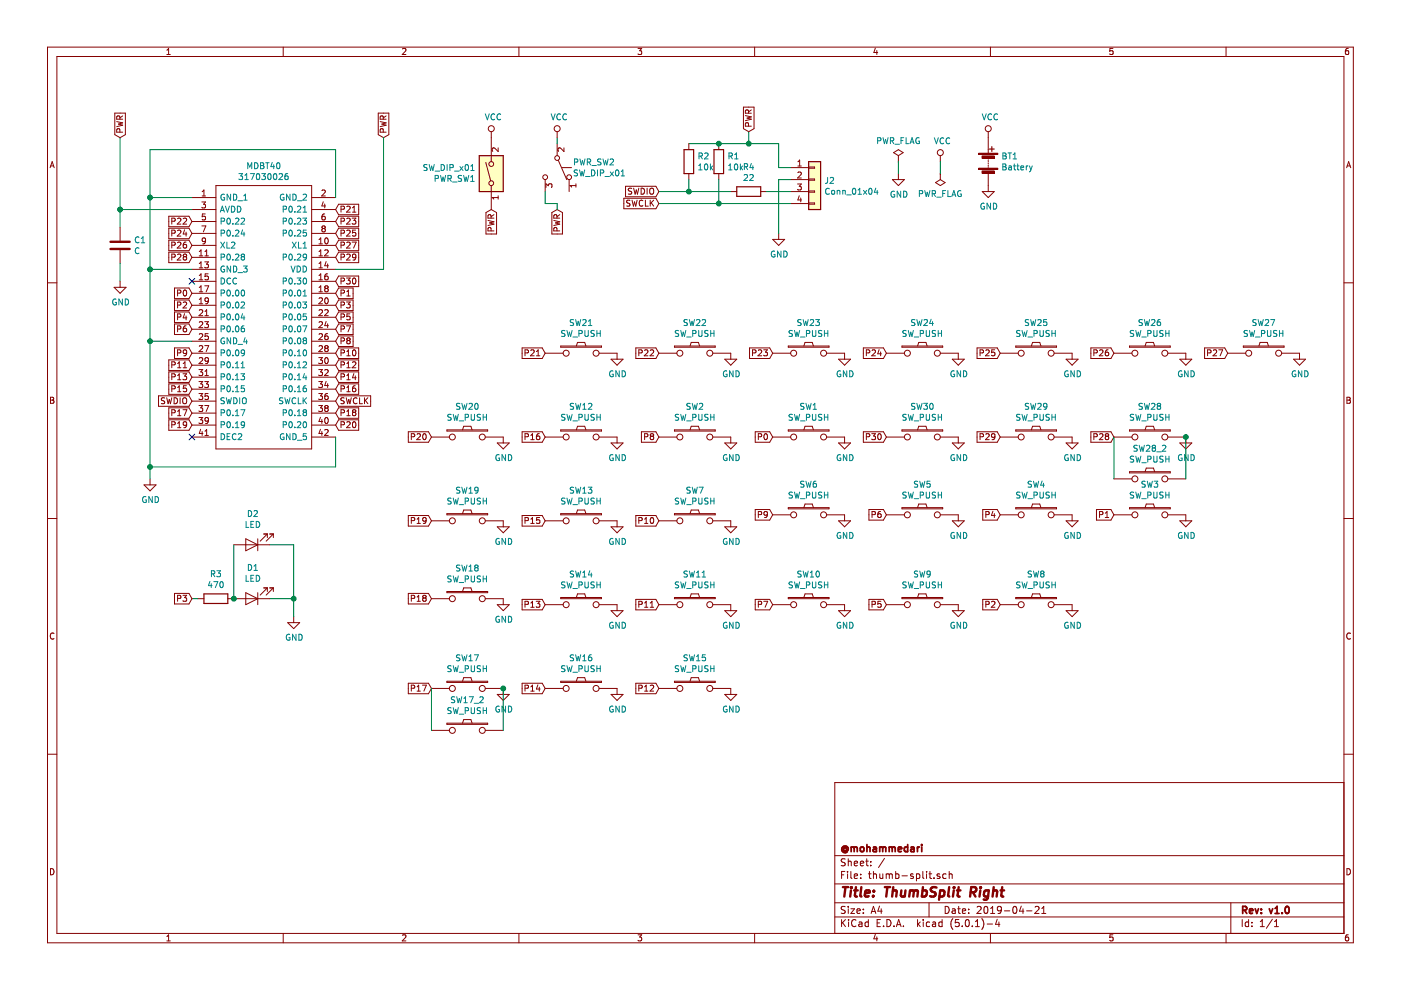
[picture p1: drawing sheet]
EESchema Schematic File Version 4
LIBS:thumb-split-cache
EELAYER 26 0
EELAYER END
$Descr A4 11693 8268
encoding utf-8
Sheet 1 1
Title "ThumbSplit Right"
Date "2019-04-21"
Rev "v1.0"
Comp "@mohammedari"
Comment1 ""
Comment2 ""
Comment3 ""
Comment4 ""
$EndDescr
$Comp
L power:GND #PWR027
U 1 1
P 1250 4000
F 0 "#PWR027" H 1250 3750 50  0001 C CNN
F 1 "GND" H 1255 3827 50  0000 C CNN
F 2 "" H 1250 4000 50  0001 C CNN
F 3 "" H 1250 4000 50  0001 C CNN
	1    1250 4000
	1    0    0    -1  
$EndComp
$Comp
L Device:C C1
U 1 1
P 1000 2050
F 0 "C1" H 1115 2096 50  0000 L CNN
F 1 "C" H 1115 2005 50  0000 L CNN
F 2 "Capacitor_SMD:C_0805_2012Metric_Pad1.15x1.40mm_HandSolder" H 1038 1900 50  0001 C CNN
F 3 "~" H 1000 2050 50  0001 C CNN
	1    1000 2050
	1    0    0    -1  
$EndComp
$Comp
L 317030026:317030026 MDBT40
U 1 1
P 1600 1650
F 0 "MDBT40" H 2200 1915 50  0000 C CNN
F 1 "317030026" H 2200 1824 50  0000 C CNN
F 2 "317030026:317030026" H 2650 1750 50  0001 L CNN
F 3 "https://www.seeedstudio.com/MDBT40-256RV3-nRF51822-based-BLE-module-p-2503.html" H 2650 1650 50  0001 L CNN
F 4 "Bluetooth Modules (802.15.1) MDBT40-256RV3 nRF51822 based BLE module" H 2650 1550 50  0001 L CNN "Description"
F 5 "3.2" H 2650 1450 50  0001 L CNN "Height"
F 6 "Seeed Studio" H 2650 1350 50  0001 L CNN "Manufacturer_Name"
F 7 "317030026" H 2650 1250 50  0001 L CNN "Manufacturer_Part_Number"
F 8 "713-317030026" H 2650 1150 50  0001 L CNN "Mouser Part Number"
F 9 "https://www.mouser.com/Search/Refine.aspx?Keyword=713-317030026" H 2650 1050 50  0001 L CNN "Mouser Price/Stock"
F 10 "" H 2650 950 50  0001 L CNN "RS Part Number"
F 11 "" H 2650 850 50  0001 L CNN "RS Price/Stock"
	1    1600 1650
	1    0    0    -1  
$EndComp
$Comp
L power:GND #PWR08
U 1 1
P 1000 2350
F 0 "#PWR08" H 1000 2100 50  0001 C CNN
F 1 "GND" H 1005 2177 50  0000 C CNN
F 2 "" H 1000 2350 50  0001 C CNN
F 3 "" H 1000 2350 50  0001 C CNN
	1    1000 2350
	1    0    0    -1  
$EndComp
Wire Wire Line
	1000 2200 1000 2350
$Comp
L power:VCC #PWR02
U 1 1
P 4100 1150
F 0 "#PWR02" H 4100 1000 50  0001 C CNN
F 1 "VCC" H 4117 1323 50  0000 C CNN
F 2 "" H 4100 1150 50  0001 C CNN
F 3 "" H 4100 1150 50  0001 C CNN
	1    4100 1150
	1    0    0    -1  
$EndComp
$Comp
L Connector_Generic:Conn_01x04 J2
U 1 1
P 6800 1500
F 0 "J2" H 6880 1492 50  0000 L CNN
F 1 "Conn_01x04" H 6880 1401 50  0000 L CNN
F 2 "mylib:conn_throuth_01x04" H 6800 1500 50  0001 C CNN
F 3 "~" H 6800 1500 50  0001 C CNN
	1    6800 1500
	1    0    0    -1  
$EndComp
$Comp
L power:GND #PWR07
U 1 1
P 6500 1950
F 0 "#PWR07" H 6500 1700 50  0001 C CNN
F 1 "GND" H 6505 1777 50  0000 C CNN
F 2 "" H 6500 1950 50  0001 C CNN
F 3 "" H 6500 1950 50  0001 C CNN
	1    6500 1950
	1    0    0    -1  
$EndComp
Text GLabel 1600 3350 0    50   Input ~ 0
SWDIO
Text GLabel 2800 3350 2    50   Input ~ 0
SWCLK
Wire Wire Line
	1250 1650 1250 2250
Wire Wire Line
	1250 2250 1250 2850
Wire Wire Line
	2800 3650 2800 3900
Connection ~ 1250 1650
Connection ~ 1250 2250
Connection ~ 1250 3900
Wire Wire Line
	2800 2250 3200 2250
Text GLabel 5500 1600 0    50   Input ~ 0
SWDIO
Text GLabel 5500 1700 0    50   Input ~ 0
SWCLK
Text GLabel 1600 1850 0    50   Input ~ 0
P22
Text GLabel 1600 1950 0    50   Input ~ 0
P24
Text GLabel 1600 2150 0    50   Input ~ 0
P28
Text GLabel 1600 2450 0    50   Input ~ 0
P0
Text GLabel 1600 2550 0    50   Input ~ 0
P2
Text GLabel 1600 2650 0    50   Input ~ 0
P4
Text GLabel 1600 2750 0    50   Input ~ 0
P6
Connection ~ 1250 2850
NoConn ~ 1600 2350
NoConn ~ 1600 3650
Text GLabel 1600 2950 0    50   Input ~ 0
P9
Text GLabel 1600 3050 0    50   Input ~ 0
P11
Text GLabel 1600 3150 0    50   Input ~ 0
P13
Text GLabel 1600 3250 0    50   Input ~ 0
P15
Text GLabel 1600 3450 0    50   Input ~ 0
P17
Text GLabel 1600 3550 0    50   Input ~ 0
P19
Text GLabel 2800 1750 2    50   Input ~ 0
P21
Text GLabel 2800 1850 2    50   Input ~ 0
P23
Text GLabel 2800 1950 2    50   Input ~ 0
P25
Text GLabel 2800 2150 2    50   Input ~ 0
P29
Text GLabel 2800 2350 2    50   Input ~ 0
P30
Text GLabel 2800 2450 2    50   Input ~ 0
P1
Text GLabel 2800 2550 2    50   Input ~ 0
P3
Text GLabel 2800 2650 2    50   Input ~ 0
P5
Text GLabel 2800 2750 2    50   Input ~ 0
P7
Text GLabel 2800 2850 2    50   Input ~ 0
P8
Text GLabel 2800 2950 2    50   Input ~ 0
P10
Text GLabel 2800 3050 2    50   Input ~ 0
P12
Text GLabel 2800 3150 2    50   Input ~ 0
P14
Text GLabel 2800 3250 2    50   Input ~ 0
P16
Text GLabel 2800 3450 2    50   Input ~ 0
P18
Text GLabel 2800 3550 2    50   Input ~ 0
P20
Text GLabel 2800 2050 2    50   Input ~ 0
P27
Text GLabel 1600 2050 0    50   Input ~ 0
P26
$Comp
L power:PWR_FLAG #FLG01
U 1 1
P 7500 1350
F 0 "#FLG01" H 7500 1425 50  0001 C CNN
F 1 "PWR_FLAG" H 7500 1524 50  0000 C CNN
F 2 "" H 7500 1350 50  0001 C CNN
F 3 "~" H 7500 1350 50  0001 C CNN
	1    7500 1350
	1    0    0    -1  
$EndComp
$Comp
L power:PWR_FLAG #FLG02
U 1 1
P 7850 1450
F 0 "#FLG02" H 7850 1525 50  0001 C CNN
F 1 "PWR_FLAG" H 7850 1623 50  0000 C CNN
F 2 "" H 7850 1450 50  0001 C CNN
F 3 "~" H 7850 1450 50  0001 C CNN
	1    7850 1450
	-1   0    0    1   
$EndComp
$Comp
L power:GND #PWR04
U 1 1
P 7500 1450
F 0 "#PWR04" H 7500 1200 50  0001 C CNN
F 1 "GND" H 7505 1277 50  0000 C CNN
F 2 "" H 7500 1450 50  0001 C CNN
F 3 "" H 7500 1450 50  0001 C CNN
	1    7500 1450
	1    0    0    -1  
$EndComp
$Comp
L power:VCC #PWR05
U 1 1
P 7850 1350
F 0 "#PWR05" H 7850 1200 50  0001 C CNN
F 1 "VCC" H 7867 1523 50  0000 C CNN
F 2 "" H 7850 1350 50  0001 C CNN
F 3 "" H 7850 1350 50  0001 C CNN
	1    7850 1350
	1    0    0    -1  
$EndComp
$Comp
L kbd:SW_PUSH SW1
U 1 1
P 6750 3650
F 0 "SW1" H 6750 3905 50  0000 C CNN
F 1 "SW_PUSH" H 6750 3814 50  0000 C CNN
F 2 "mylib:Choc_Hotswap_1side" H 6750 3650 50  0001 C CNN
F 3 "" H 6750 3650 50  0000 C CNN
	1    6750 3650
	1    0    0    -1  
$EndComp
$Comp
L Device:LED D1
U 1 1
P 2100 5000
F 0 "D1" H 2092 4745 50  0000 C CNN
F 1 "LED" H 2092 4836 50  0000 C CNN
F 2 "LED_SMD:LED_0603_1608Metric_Pad1.05x0.95mm_HandSolder" H 2100 5000 50  0001 C CNN
F 3 "~" H 2100 5000 50  0001 C CNN
	1    2100 5000
	-1   0    0    1   
$EndComp
$Comp
L Device:R R3
U 1 1
P 1800 5000
F 0 "R3" V 1593 5000 50  0000 C CNN
F 1 "470" V 1684 5000 50  0000 C CNN
F 2 "Resistor_SMD:R_0603_1608Metric_Pad1.05x0.95mm_HandSolder" V 1730 5000 50  0001 C CNN
F 3 "~" H 1800 5000 50  0001 C CNN
	1    1800 5000
	0    1    1    0   
$EndComp
Text GLabel 3600 3650 0    50   Input ~ 0
P20
Wire Wire Line
	1600 5000 1650 5000
$Comp
L power:GND #PWR06
U 1 1
P 2450 5150
F 0 "#PWR06" H 2450 4900 50  0001 C CNN
F 1 "GND" H 2455 4977 50  0000 C CNN
F 2 "" H 2450 5150 50  0001 C CNN
F 3 "" H 2450 5150 50  0001 C CNN
	1    2450 5150
	1    0    0    -1  
$EndComp
Wire Wire Line
	2250 5000 2450 5000
Wire Wire Line
	2450 5000 2450 5150
$Comp
L Device:R R1
U 1 1
P 6000 1350
F 0 "R1" H 6070 1396 50  0000 L CNN
F 1 "10k" H 6070 1305 50  0000 L CNN
F 2 "Resistor_SMD:R_0603_1608Metric_Pad1.05x0.95mm_HandSolder" V 5930 1350 50  0001 C CNN
F 3 "~" H 6000 1350 50  0001 C CNN
	1    6000 1350
	1    0    0    -1  
$EndComp
$Comp
L Device:R R4
U 1 1
P 6250 1600
F 0 "R4" V 6043 1600 50  0000 C CNN
F 1 "22" V 6134 1600 50  0000 C CNN
F 2 "Resistor_SMD:R_0603_1608Metric_Pad1.05x0.95mm_HandSolder" V 6180 1600 50  0001 C CNN
F 3 "~" H 6250 1600 50  0001 C CNN
	1    6250 1600
	0    1    1    0   
$EndComp
$Comp
L Device:R R2
U 1 1
P 5750 1350
F 0 "R2" H 5820 1396 50  0000 L CNN
F 1 "10k" H 5820 1305 50  0000 L CNN
F 2 "Resistor_SMD:R_0603_1608Metric_Pad1.05x0.95mm_HandSolder" V 5680 1350 50  0001 C CNN
F 3 "~" H 5750 1350 50  0001 C CNN
	1    5750 1350
	1    0    0    -1  
$EndComp
Wire Wire Line
	5500 1600 5750 1600
Wire Wire Line
	5750 1500 5750 1600
Wire Wire Line
	6000 1500 6000 1700
Wire Wire Line
	5500 1700 6000 1700
Text GLabel 6450 3650 0    50   Input ~ 0
P0
$Comp
L power:GND #PWR09
U 1 1
P 7050 3650
F 0 "#PWR09" H 7050 3400 50  0001 C CNN
F 1 "GND" H 7055 3477 50  0000 C CNN
F 2 "" H 7050 3650 50  0001 C CNN
F 3 "" H 7050 3650 50  0001 C CNN
	1    7050 3650
	1    0    0    -1  
$EndComp
$Comp
L kbd:SW_PUSH SW2
U 1 1
P 5800 3650
F 0 "SW2" H 5800 3905 50  0000 C CNN
F 1 "SW_PUSH" H 5800 3814 50  0000 C CNN
F 2 "mylib:Choc_Hotswap_1side" H 5800 3650 50  0001 C CNN
F 3 "" H 5800 3650 50  0000 C CNN
	1    5800 3650
	1    0    0    -1  
$EndComp
Text GLabel 9300 4300 0    50   Input ~ 0
P1
$Comp
L power:GND #PWR010
U 1 1
P 6100 3650
F 0 "#PWR010" H 6100 3400 50  0001 C CNN
F 1 "GND" H 6105 3477 50  0000 C CNN
F 2 "" H 6100 3650 50  0001 C CNN
F 3 "" H 6100 3650 50  0001 C CNN
	1    6100 3650
	1    0    0    -1  
$EndComp
$Comp
L kbd:SW_PUSH SW3
U 1 1
P 9600 4300
F 0 "SW3" H 9600 4555 50  0000 C CNN
F 1 "SW_PUSH" H 9600 4464 50  0000 C CNN
F 2 "mylib:Choc_Hotswap_1side" H 9600 4300 50  0001 C CNN
F 3 "" H 9600 4300 50  0000 C CNN
	1    9600 4300
	1    0    0    -1  
$EndComp
Text GLabel 8350 5050 0    50   Input ~ 0
P2
$Comp
L power:GND #PWR011
U 1 1
P 9900 4300
F 0 "#PWR011" H 9900 4050 50  0001 C CNN
F 1 "GND" H 9905 4127 50  0000 C CNN
F 2 "" H 9900 4300 50  0001 C CNN
F 3 "" H 9900 4300 50  0001 C CNN
	1    9900 4300
	1    0    0    -1  
$EndComp
$Comp
L kbd:SW_PUSH SW4
U 1 1
P 8650 4300
F 0 "SW4" H 8650 4555 50  0000 C CNN
F 1 "SW_PUSH" H 8650 4464 50  0000 C CNN
F 2 "mylib:Choc_Hotswap_1side" H 8650 4300 50  0001 C CNN
F 3 "" H 8650 4300 50  0000 C CNN
	1    8650 4300
	1    0    0    -1  
$EndComp
Text GLabel 1600 5000 0    50   Input ~ 0
P3
$Comp
L power:GND #PWR012
U 1 1
P 8950 4300
F 0 "#PWR012" H 8950 4050 50  0001 C CNN
F 1 "GND" H 8955 4127 50  0000 C CNN
F 2 "" H 8950 4300 50  0001 C CNN
F 3 "" H 8950 4300 50  0001 C CNN
	1    8950 4300
	1    0    0    -1  
$EndComp
$Comp
L kbd:SW_PUSH SW5
U 1 1
P 7700 4300
F 0 "SW5" H 7700 4555 50  0000 C CNN
F 1 "SW_PUSH" H 7700 4464 50  0000 C CNN
F 2 "mylib:Choc_Hotswap_1side" H 7700 4300 50  0001 C CNN
F 3 "" H 7700 4300 50  0000 C CNN
	1    7700 4300
	1    0    0    -1  
$EndComp
Text GLabel 8350 4300 0    50   Input ~ 0
P4
$Comp
L power:GND #PWR013
U 1 1
P 8000 4300
F 0 "#PWR013" H 8000 4050 50  0001 C CNN
F 1 "GND" H 8005 4127 50  0000 C CNN
F 2 "" H 8000 4300 50  0001 C CNN
F 3 "" H 8000 4300 50  0001 C CNN
	1    8000 4300
	1    0    0    -1  
$EndComp
$Comp
L kbd:SW_PUSH SW6
U 1 1
P 6750 4300
F 0 "SW6" H 6750 4555 50  0000 C CNN
F 1 "SW_PUSH" H 6750 4464 50  0000 C CNN
F 2 "mylib:Choc_Hotswap_1side" H 6750 4300 50  0001 C CNN
F 3 "" H 6750 4300 50  0000 C CNN
	1    6750 4300
	1    0    0    -1  
$EndComp
Text GLabel 7400 5050 0    50   Input ~ 0
P5
$Comp
L power:GND #PWR014
U 1 1
P 7050 4300
F 0 "#PWR014" H 7050 4050 50  0001 C CNN
F 1 "GND" H 7055 4127 50  0000 C CNN
F 2 "" H 7050 4300 50  0001 C CNN
F 3 "" H 7050 4300 50  0001 C CNN
	1    7050 4300
	1    0    0    -1  
$EndComp
$Comp
L kbd:SW_PUSH SW7
U 1 1
P 5800 4350
F 0 "SW7" H 5800 4605 50  0000 C CNN
F 1 "SW_PUSH" H 5800 4514 50  0000 C CNN
F 2 "mylib:Choc_Hotswap_1side" H 5800 4350 50  0001 C CNN
F 3 "" H 5800 4350 50  0000 C CNN
	1    5800 4350
	1    0    0    -1  
$EndComp
Text GLabel 7400 4300 0    50   Input ~ 0
P6
$Comp
L power:GND #PWR015
U 1 1
P 6100 4350
F 0 "#PWR015" H 6100 4100 50  0001 C CNN
F 1 "GND" H 6105 4177 50  0000 C CNN
F 2 "" H 6100 4350 50  0001 C CNN
F 3 "" H 6100 4350 50  0001 C CNN
	1    6100 4350
	1    0    0    -1  
$EndComp
$Comp
L kbd:SW_PUSH SW8
U 1 1
P 8650 5050
F 0 "SW8" H 8650 5305 50  0000 C CNN
F 1 "SW_PUSH" H 8650 5214 50  0000 C CNN
F 2 "mylib:Choc_Hotswap_1side" H 8650 5050 50  0001 C CNN
F 3 "" H 8650 5050 50  0000 C CNN
	1    8650 5050
	1    0    0    -1  
$EndComp
Text GLabel 6450 5050 0    50   Input ~ 0
P7
$Comp
L power:GND #PWR016
U 1 1
P 8950 5050
F 0 "#PWR016" H 8950 4800 50  0001 C CNN
F 1 "GND" H 8955 4877 50  0000 C CNN
F 2 "" H 8950 5050 50  0001 C CNN
F 3 "" H 8950 5050 50  0001 C CNN
	1    8950 5050
	1    0    0    -1  
$EndComp
$Comp
L kbd:SW_PUSH SW9
U 1 1
P 7700 5050
F 0 "SW9" H 7700 5305 50  0000 C CNN
F 1 "SW_PUSH" H 7700 5214 50  0000 C CNN
F 2 "mylib:Choc_Hotswap_1side" H 7700 5050 50  0001 C CNN
F 3 "" H 7700 5050 50  0000 C CNN
	1    7700 5050
	1    0    0    -1  
$EndComp
Text GLabel 5500 3650 0    50   Input ~ 0
P8
$Comp
L power:GND #PWR017
U 1 1
P 8000 5050
F 0 "#PWR017" H 8000 4800 50  0001 C CNN
F 1 "GND" H 8005 4877 50  0000 C CNN
F 2 "" H 8000 5050 50  0001 C CNN
F 3 "" H 8000 5050 50  0001 C CNN
	1    8000 5050
	1    0    0    -1  
$EndComp
$Comp
L kbd:SW_PUSH SW10
U 1 1
P 6750 5050
F 0 "SW10" H 6750 5305 50  0000 C CNN
F 1 "SW_PUSH" H 6750 5214 50  0000 C CNN
F 2 "mylib:Choc_Hotswap_1side" H 6750 5050 50  0001 C CNN
F 3 "" H 6750 5050 50  0000 C CNN
	1    6750 5050
	1    0    0    -1  
$EndComp
Text GLabel 6450 4300 0    50   Input ~ 0
P9
$Comp
L power:GND #PWR018
U 1 1
P 7050 5050
F 0 "#PWR018" H 7050 4800 50  0001 C CNN
F 1 "GND" H 7055 4877 50  0000 C CNN
F 2 "" H 7050 5050 50  0001 C CNN
F 3 "" H 7050 5050 50  0001 C CNN
	1    7050 5050
	1    0    0    -1  
$EndComp
$Comp
L kbd:SW_PUSH SW11
U 1 1
P 5800 5050
F 0 "SW11" H 5800 5305 50  0000 C CNN
F 1 "SW_PUSH" H 5800 5214 50  0000 C CNN
F 2 "mylib:Choc_Hotswap_1side" H 5800 5050 50  0001 C CNN
F 3 "" H 5800 5050 50  0000 C CNN
	1    5800 5050
	1    0    0    -1  
$EndComp
Text GLabel 5500 4350 0    50   Input ~ 0
P10
$Comp
L power:GND #PWR019
U 1 1
P 6100 5050
F 0 "#PWR019" H 6100 4800 50  0001 C CNN
F 1 "GND" H 6105 4877 50  0000 C CNN
F 2 "" H 6100 5050 50  0001 C CNN
F 3 "" H 6100 5050 50  0001 C CNN
	1    6100 5050
	1    0    0    -1  
$EndComp
$Comp
L kbd:SW_PUSH SW12
U 1 1
P 4850 3650
F 0 "SW12" H 4850 3905 50  0000 C CNN
F 1 "SW_PUSH" H 4850 3814 50  0000 C CNN
F 2 "mylib:Choc_Hotswap_1side" H 4850 3650 50  0001 C CNN
F 3 "" H 4850 3650 50  0000 C CNN
	1    4850 3650
	1    0    0    -1  
$EndComp
Text GLabel 5500 5050 0    50   Input ~ 0
P11
$Comp
L power:GND #PWR020
U 1 1
P 5150 3650
F 0 "#PWR020" H 5150 3400 50  0001 C CNN
F 1 "GND" H 5155 3477 50  0000 C CNN
F 2 "" H 5150 3650 50  0001 C CNN
F 3 "" H 5150 3650 50  0001 C CNN
	1    5150 3650
	1    0    0    -1  
$EndComp
$Comp
L kbd:SW_PUSH SW13
U 1 1
P 4850 4350
F 0 "SW13" H 4850 4605 50  0000 C CNN
F 1 "SW_PUSH" H 4850 4514 50  0000 C CNN
F 2 "mylib:Choc_Hotswap_1side" H 4850 4350 50  0001 C CNN
F 3 "" H 4850 4350 50  0000 C CNN
	1    4850 4350
	1    0    0    -1  
$EndComp
Text GLabel 5500 5750 0    50   Input ~ 0
P12
$Comp
L power:GND #PWR021
U 1 1
P 5150 4350
F 0 "#PWR021" H 5150 4100 50  0001 C CNN
F 1 "GND" H 5155 4177 50  0000 C CNN
F 2 "" H 5150 4350 50  0001 C CNN
F 3 "" H 5150 4350 50  0001 C CNN
	1    5150 4350
	1    0    0    -1  
$EndComp
$Comp
L kbd:SW_PUSH SW14
U 1 1
P 4850 5050
F 0 "SW14" H 4850 5305 50  0000 C CNN
F 1 "SW_PUSH" H 4850 5214 50  0000 C CNN
F 2 "mylib:Choc_Hotswap_1side" H 4850 5050 50  0001 C CNN
F 3 "" H 4850 5050 50  0000 C CNN
	1    4850 5050
	1    0    0    -1  
$EndComp
Text GLabel 4550 5050 0    50   Input ~ 0
P13
$Comp
L power:GND #PWR022
U 1 1
P 5150 5050
F 0 "#PWR022" H 5150 4800 50  0001 C CNN
F 1 "GND" H 5155 4877 50  0000 C CNN
F 2 "" H 5150 5050 50  0001 C CNN
F 3 "" H 5150 5050 50  0001 C CNN
	1    5150 5050
	1    0    0    -1  
$EndComp
$Comp
L kbd:SW_PUSH SW15
U 1 1
P 5800 5750
F 0 "SW15" H 5800 6005 50  0000 C CNN
F 1 "SW_PUSH" H 5800 5914 50  0000 C CNN
F 2 "mylib:Choc_Hotswap_1side" H 5800 5750 50  0001 C CNN
F 3 "" H 5800 5750 50  0000 C CNN
	1    5800 5750
	1    0    0    -1  
$EndComp
Text GLabel 4550 5750 0    50   Input ~ 0
P14
$Comp
L power:GND #PWR023
U 1 1
P 6100 5750
F 0 "#PWR023" H 6100 5500 50  0001 C CNN
F 1 "GND" H 6105 5577 50  0000 C CNN
F 2 "" H 6100 5750 50  0001 C CNN
F 3 "" H 6100 5750 50  0001 C CNN
	1    6100 5750
	1    0    0    -1  
$EndComp
$Comp
L kbd:SW_PUSH SW16
U 1 1
P 4850 5750
F 0 "SW16" H 4850 6005 50  0000 C CNN
F 1 "SW_PUSH" H 4850 5914 50  0000 C CNN
F 2 "mylib:Choc_Hotswap_1side" H 4850 5750 50  0001 C CNN
F 3 "" H 4850 5750 50  0000 C CNN
	1    4850 5750
	1    0    0    -1  
$EndComp
Text GLabel 4550 4350 0    50   Input ~ 0
P15
$Comp
L power:GND #PWR024
U 1 1
P 5150 5750
F 0 "#PWR024" H 5150 5500 50  0001 C CNN
F 1 "GND" H 5155 5577 50  0000 C CNN
F 2 "" H 5150 5750 50  0001 C CNN
F 3 "" H 5150 5750 50  0001 C CNN
	1    5150 5750
	1    0    0    -1  
$EndComp
$Comp
L kbd:SW_PUSH SW17
U 1 1
P 3900 5750
F 0 "SW17" H 3900 6005 50  0000 C CNN
F 1 "SW_PUSH" H 3900 5914 50  0000 C CNN
F 2 "mylib:Choc_Hotswap_1side_1.5u" H 3900 5750 50  0001 C CNN
F 3 "" H 3900 5750 50  0000 C CNN
	1    3900 5750
	1    0    0    -1  
$EndComp
Text GLabel 4550 3650 0    50   Input ~ 0
P16
$Comp
L power:GND #PWR025
U 1 1
P 4200 5750
F 0 "#PWR025" H 4200 5500 50  0001 C CNN
F 1 "GND" H 4205 5577 50  0000 C CNN
F 2 "" H 4200 5750 50  0001 C CNN
F 3 "" H 4200 5750 50  0001 C CNN
	1    4200 5750
	1    0    0    -1  
$EndComp
$Comp
L kbd:SW_PUSH SW18
U 1 1
P 3900 5000
F 0 "SW18" H 3900 5255 50  0000 C CNN
F 1 "SW_PUSH" H 3900 5164 50  0000 C CNN
F 2 "mylib:Choc_Hotswap_1side" H 3900 5000 50  0001 C CNN
F 3 "" H 3900 5000 50  0000 C CNN
	1    3900 5000
	1    0    0    -1  
$EndComp
Text GLabel 3600 5750 0    50   Input ~ 0
P17
$Comp
L power:GND #PWR026
U 1 1
P 4200 5000
F 0 "#PWR026" H 4200 4750 50  0001 C CNN
F 1 "GND" H 4205 4827 50  0000 C CNN
F 2 "" H 4200 5000 50  0001 C CNN
F 3 "" H 4200 5000 50  0001 C CNN
	1    4200 5000
	1    0    0    -1  
$EndComp
$Comp
L kbd:SW_PUSH SW19
U 1 1
P 3900 4350
F 0 "SW19" H 3900 4605 50  0000 C CNN
F 1 "SW_PUSH" H 3900 4514 50  0000 C CNN
F 2 "mylib:Choc_Hotswap_1side" H 3900 4350 50  0001 C CNN
F 3 "" H 3900 4350 50  0000 C CNN
	1    3900 4350
	1    0    0    -1  
$EndComp
Text GLabel 3600 5000 0    50   Input ~ 0
P18
$Comp
L power:GND #PWR028
U 1 1
P 4200 4350
F 0 "#PWR028" H 4200 4100 50  0001 C CNN
F 1 "GND" H 4205 4177 50  0000 C CNN
F 2 "" H 4200 4350 50  0001 C CNN
F 3 "" H 4200 4350 50  0001 C CNN
	1    4200 4350
	1    0    0    -1  
$EndComp
$Comp
L kbd:SW_PUSH SW20
U 1 1
P 3900 3650
F 0 "SW20" H 3900 3905 50  0000 C CNN
F 1 "SW_PUSH" H 3900 3814 50  0000 C CNN
F 2 "mylib:Choc_Hotswap_1side" H 3900 3650 50  0001 C CNN
F 3 "" H 3900 3650 50  0000 C CNN
	1    3900 3650
	1    0    0    -1  
$EndComp
Text GLabel 3600 4350 0    50   Input ~ 0
P19
$Comp
L power:GND #PWR029
U 1 1
P 4200 3650
F 0 "#PWR029" H 4200 3400 50  0001 C CNN
F 1 "GND" H 4205 3477 50  0000 C CNN
F 2 "" H 4200 3650 50  0001 C CNN
F 3 "" H 4200 3650 50  0001 C CNN
	1    4200 3650
	1    0    0    -1  
$EndComp
$Comp
L kbd:SW_PUSH SW30
U 1 1
P 7700 3650
F 0 "SW30" H 7700 3905 50  0000 C CNN
F 1 "SW_PUSH" H 7700 3814 50  0000 C CNN
F 2 "mylib:Choc_Hotswap_1side" H 7700 3650 50  0001 C CNN
F 3 "" H 7700 3650 50  0000 C CNN
	1    7700 3650
	1    0    0    -1  
$EndComp
Text GLabel 7400 3650 0    50   Input ~ 0
P30
$Comp
L power:GND #PWR039
U 1 1
P 8000 3650
F 0 "#PWR039" H 8000 3400 50  0001 C CNN
F 1 "GND" H 8005 3477 50  0000 C CNN
F 2 "" H 8000 3650 50  0001 C CNN
F 3 "" H 8000 3650 50  0001 C CNN
	1    8000 3650
	1    0    0    -1  
$EndComp
$Comp
L kbd:SW_PUSH SW21
U 1 1
P 4850 2950
F 0 "SW21" H 4850 3205 50  0000 C CNN
F 1 "SW_PUSH" H 4850 3114 50  0000 C CNN
F 2 "mylib:Choc_Hotswap_1side" H 4850 2950 50  0001 C CNN
F 3 "" H 4850 2950 50  0000 C CNN
	1    4850 2950
	1    0    0    -1  
$EndComp
Text GLabel 4550 2950 0    50   Input ~ 0
P21
$Comp
L power:GND #PWR030
U 1 1
P 5150 2950
F 0 "#PWR030" H 5150 2700 50  0001 C CNN
F 1 "GND" H 5155 2777 50  0000 C CNN
F 2 "" H 5150 2950 50  0001 C CNN
F 3 "" H 5150 2950 50  0001 C CNN
	1    5150 2950
	1    0    0    -1  
$EndComp
$Comp
L kbd:SW_PUSH SW22
U 1 1
P 5800 2950
F 0 "SW22" H 5800 3205 50  0000 C CNN
F 1 "SW_PUSH" H 5800 3114 50  0000 C CNN
F 2 "mylib:Choc_Hotswap_1side" H 5800 2950 50  0001 C CNN
F 3 "" H 5800 2950 50  0000 C CNN
	1    5800 2950
	1    0    0    -1  
$EndComp
Text GLabel 5500 2950 0    50   Input ~ 0
P22
$Comp
L power:GND #PWR031
U 1 1
P 6100 2950
F 0 "#PWR031" H 6100 2700 50  0001 C CNN
F 1 "GND" H 6105 2777 50  0000 C CNN
F 2 "" H 6100 2950 50  0001 C CNN
F 3 "" H 6100 2950 50  0001 C CNN
	1    6100 2950
	1    0    0    -1  
$EndComp
$Comp
L kbd:SW_PUSH SW23
U 1 1
P 6750 2950
F 0 "SW23" H 6750 3205 50  0000 C CNN
F 1 "SW_PUSH" H 6750 3114 50  0000 C CNN
F 2 "mylib:Choc_Hotswap_1side" H 6750 2950 50  0001 C CNN
F 3 "" H 6750 2950 50  0000 C CNN
	1    6750 2950
	1    0    0    -1  
$EndComp
Text GLabel 6450 2950 0    50   Input ~ 0
P23
$Comp
L power:GND #PWR032
U 1 1
P 7050 2950
F 0 "#PWR032" H 7050 2700 50  0001 C CNN
F 1 "GND" H 7055 2777 50  0000 C CNN
F 2 "" H 7050 2950 50  0001 C CNN
F 3 "" H 7050 2950 50  0001 C CNN
	1    7050 2950
	1    0    0    -1  
$EndComp
$Comp
L kbd:SW_PUSH SW24
U 1 1
P 7700 2950
F 0 "SW24" H 7700 3205 50  0000 C CNN
F 1 "SW_PUSH" H 7700 3114 50  0000 C CNN
F 2 "mylib:Choc_Hotswap_1side" H 7700 2950 50  0001 C CNN
F 3 "" H 7700 2950 50  0000 C CNN
	1    7700 2950
	1    0    0    -1  
$EndComp
Text GLabel 7400 2950 0    50   Input ~ 0
P24
$Comp
L power:GND #PWR033
U 1 1
P 8000 2950
F 0 "#PWR033" H 8000 2700 50  0001 C CNN
F 1 "GND" H 8005 2777 50  0000 C CNN
F 2 "" H 8000 2950 50  0001 C CNN
F 3 "" H 8000 2950 50  0001 C CNN
	1    8000 2950
	1    0    0    -1  
$EndComp
$Comp
L kbd:SW_PUSH SW25
U 1 1
P 8650 2950
F 0 "SW25" H 8650 3205 50  0000 C CNN
F 1 "SW_PUSH" H 8650 3114 50  0000 C CNN
F 2 "mylib:Choc_Hotswap_1side" H 8650 2950 50  0001 C CNN
F 3 "" H 8650 2950 50  0000 C CNN
	1    8650 2950
	1    0    0    -1  
$EndComp
Text GLabel 8350 2950 0    50   Input ~ 0
P25
$Comp
L power:GND #PWR034
U 1 1
P 8950 2950
F 0 "#PWR034" H 8950 2700 50  0001 C CNN
F 1 "GND" H 8955 2777 50  0000 C CNN
F 2 "" H 8950 2950 50  0001 C CNN
F 3 "" H 8950 2950 50  0001 C CNN
	1    8950 2950
	1    0    0    -1  
$EndComp
$Comp
L kbd:SW_PUSH SW26
U 1 1
P 9600 2950
F 0 "SW26" H 9600 3205 50  0000 C CNN
F 1 "SW_PUSH" H 9600 3114 50  0000 C CNN
F 2 "mylib:Choc_Hotswap_1side" H 9600 2950 50  0001 C CNN
F 3 "" H 9600 2950 50  0000 C CNN
	1    9600 2950
	1    0    0    -1  
$EndComp
Text GLabel 9300 2950 0    50   Input ~ 0
P26
$Comp
L power:GND #PWR035
U 1 1
P 9900 2950
F 0 "#PWR035" H 9900 2700 50  0001 C CNN
F 1 "GND" H 9905 2777 50  0000 C CNN
F 2 "" H 9900 2950 50  0001 C CNN
F 3 "" H 9900 2950 50  0001 C CNN
	1    9900 2950
	1    0    0    -1  
$EndComp
$Comp
L kbd:SW_PUSH SW27
U 1 1
P 10550 2950
F 0 "SW27" H 10550 3205 50  0000 C CNN
F 1 "SW_PUSH" H 10550 3114 50  0000 C CNN
F 2 "mylib:Choc_Hotswap_1side" H 10550 2950 50  0001 C CNN
F 3 "" H 10550 2950 50  0000 C CNN
	1    10550 2950
	1    0    0    -1  
$EndComp
Text GLabel 10250 2950 0    50   Input ~ 0
P27
$Comp
L power:GND #PWR036
U 1 1
P 10850 2950
F 0 "#PWR036" H 10850 2700 50  0001 C CNN
F 1 "GND" H 10855 2777 50  0000 C CNN
F 2 "" H 10850 2950 50  0001 C CNN
F 3 "" H 10850 2950 50  0001 C CNN
	1    10850 2950
	1    0    0    -1  
$EndComp
$Comp
L kbd:SW_PUSH SW28
U 1 1
P 9600 3650
F 0 "SW28" H 9600 3905 50  0000 C CNN
F 1 "SW_PUSH" H 9600 3814 50  0000 C CNN
F 2 "mylib:Choc_Hotswap_1side" H 9600 3650 50  0001 C CNN
F 3 "" H 9600 3650 50  0000 C CNN
	1    9600 3650
	1    0    0    -1  
$EndComp
Text GLabel 9300 3650 0    50   Input ~ 0
P28
$Comp
L power:GND #PWR037
U 1 1
P 9900 3650
F 0 "#PWR037" H 9900 3400 50  0001 C CNN
F 1 "GND" H 9905 3477 50  0000 C CNN
F 2 "" H 9900 3650 50  0001 C CNN
F 3 "" H 9900 3650 50  0001 C CNN
	1    9900 3650
	1    0    0    -1  
$EndComp
$Comp
L kbd:SW_PUSH SW29
U 1 1
P 8650 3650
F 0 "SW29" H 8650 3905 50  0000 C CNN
F 1 "SW_PUSH" H 8650 3814 50  0000 C CNN
F 2 "mylib:Choc_Hotswap_1side" H 8650 3650 50  0001 C CNN
F 3 "" H 8650 3650 50  0000 C CNN
	1    8650 3650
	1    0    0    -1  
$EndComp
Text GLabel 8350 3650 0    50   Input ~ 0
P29
$Comp
L power:GND #PWR038
U 1 1
P 8950 3650
F 0 "#PWR038" H 8950 3400 50  0001 C CNN
F 1 "GND" H 8955 3477 50  0000 C CNN
F 2 "" H 8950 3650 50  0001 C CNN
F 3 "" H 8950 3650 50  0001 C CNN
	1    8950 3650
	1    0    0    -1  
$EndComp
Wire Wire Line
	7850 1450 7850 1350
Wire Wire Line
	7500 1350 7500 1450
Text GLabel 1000 1150 1    50   Input ~ 0
PWR
Text GLabel 3200 1150 1    50   Input ~ 0
PWR
$Comp
L Switch:SW_DIP_x01 PWR_SW1
U 1 1
P 4100 1450
F 0 "PWR_SW1" V 4054 1580 50  0000 L CNN
F 1 "SW_DIP_x01" V 4145 1580 50  0000 L CNN
F 2 "mylib:EG1257" H 4100 1450 50  0001 C CNN
F 3 "" H 4100 1450 50  0001 C CNN
	1    4100 1450
	0    -1   -1   0   
$EndComp
Text GLabel 4100 1750 3    50   Input ~ 0
PWR
$Comp
L Device:Battery BT1
U 1 1
P 8250 1350
F 0 "BT1" H 8358 1396 50  0000 L CNN
F 1 "Battery" H 8358 1305 50  0000 L CNN
F 2 "mylib:bhsd-2032" V 8250 1410 50  0001 C CNN
F 3 "~" V 8250 1410 50  0001 C CNN
	1    8250 1350
	1    0    0    -1  
$EndComp
$Comp
L power:VCC #PWR01
U 1 1
P 8250 1150
F 0 "#PWR01" H 8250 1000 50  0001 C CNN
F 1 "VCC" H 8267 1323 50  0000 C CNN
F 2 "" H 8250 1150 50  0001 C CNN
F 3 "" H 8250 1150 50  0001 C CNN
	1    8250 1150
	1    0    0    -1  
$EndComp
$Comp
L power:GND #PWR040
U 1 1
P 8250 1550
F 0 "#PWR040" H 8250 1300 50  0001 C CNN
F 1 "GND" H 8255 1377 50  0000 C CNN
F 2 "" H 8250 1550 50  0001 C CNN
F 3 "" H 8250 1550 50  0001 C CNN
	1    8250 1550
	1    0    0    -1  
$EndComp
Text GLabel 6250 1100 1    50   Input ~ 0
PWR
Wire Wire Line
	6250 1100 6250 1200
Connection ~ 6250 1200
$Comp
L kbd:SW_PUSH SW28_2
U 1 1
P 9600 4000
F 0 "SW28_2" H 9600 4255 50  0000 C CNN
F 1 "SW_PUSH" H 9600 4164 50  0000 C CNN
F 2 "mylib:Choc_Hotswap_1side" H 9600 4000 50  0001 C CNN
F 3 "" H 9600 4000 50  0000 C CNN
	1    9600 4000
	1    0    0    -1  
$EndComp
Connection ~ 9900 3650
Wire Wire Line
	5750 1200 6000 1200
Connection ~ 6000 1200
Wire Wire Line
	6000 1200 6250 1200
Connection ~ 6000 1700
Wire Wire Line
	9300 4000 9300 3650
Wire Wire Line
	9900 4000 9900 3650
$Comp
L kbd:SW_PUSH SW17_2
U 1 1
P 3900 6100
F 0 "SW17_2" H 3900 6355 50  0000 C CNN
F 1 "SW_PUSH" H 3900 6264 50  0000 C CNN
F 2 "mylib:Choc_Hotswap_1side" H 3900 6100 50  0001 C CNN
F 3 "" H 3900 6100 50  0000 C CNN
	1    3900 6100
	1    0    0    -1  
$EndComp
Wire Wire Line
	4200 6100 4200 5750
Connection ~ 4200 5750
Wire Wire Line
	3600 6100 3600 5750
Wire Wire Line
	6500 1400 6500 1200
Wire Wire Line
	6250 1200 6500 1200
Wire Wire Line
	6600 1500 6500 1500
Wire Wire Line
	6500 1500 6500 1950
Wire Wire Line
	6500 1400 6600 1400
Wire Wire Line
	6100 1600 5750 1600
Connection ~ 5750 1600
Wire Wire Line
	6400 1600 6600 1600
Wire Wire Line
	6000 1700 6600 1700
$Comp
L power:VCC #PWR03
U 1 1
P 4650 1150
F 0 "#PWR03" H 4650 1000 50  0001 C CNN
F 1 "VCC" H 4667 1323 50  0000 C CNN
F 2 "" H 4650 1150 50  0001 C CNN
F 3 "" H 4650 1150 50  0001 C CNN
	1    4650 1150
	1    0    0    -1  
$EndComp
$Comp
L Switch:SW_Push_SPDT PWR_SW2
U 1 1
P 4650 1400
F 0 "PWR_SW2" V 4604 1530 50  0000 L CNN
F 1 "SW_DIP_x01" V 4695 1530 50  0000 L CNN
F 2 "mylib:EG1257" H 4650 1400 50  0001 C CNN
F 3 "" H 4650 1400 50  0001 C CNN
	1    4650 1400
	0    1    1    0   
$EndComp
Text GLabel 4650 1750 3    50   Input ~ 0
PWR
$Comp
L Device:LED D2
U 1 1
P 2100 4550
F 0 "D2" H 2092 4295 50  0000 C CNN
F 1 "LED" H 2092 4386 50  0000 C CNN
F 2 "LED_SMD:LED_0603_1608Metric_Pad1.05x0.95mm_HandSolder" H 2100 4550 50  0001 C CNN
F 3 "~" H 2100 4550 50  0001 C CNN
	1    2100 4550
	-1   0    0    1   
$EndComp
Wire Wire Line
	2250 4550 2450 4550
Wire Wire Line
	1950 4550 1950 5000
Connection ~ 1950 5000
Wire Wire Line
	2450 4550 2450 5000
Connection ~ 2450 5000
Wire Wire Line
	4650 1150 4650 1200
Wire Wire Line
	4650 1750 4650 1700
Wire Wire Line
	4650 1700 4550 1700
Wire Wire Line
	4550 1700 4550 1600
Wire Wire Line
	1600 1650 1250 1650
Wire Wire Line
	1600 1750 1000 1750
Wire Wire Line
	1600 2250 1250 2250
Wire Wire Line
	1600 2850 1250 2850
Wire Wire Line
	2800 1250 1250 1250
Wire Wire Line
	2800 3900 1250 3900
Wire Wire Line
	1000 1150 1000 1750
Wire Wire Line
	2800 1250 2800 1650
Wire Wire Line
	1250 1250 1250 1650
Connection ~ 1000 1750
Wire Wire Line
	1000 1750 1000 1900
Wire Wire Line
	3200 1150 3200 2250
Wire Wire Line
	1250 3900 1250 4000
Wire Wire Line
	1250 2850 1250 3900
$EndSCHEMATC
